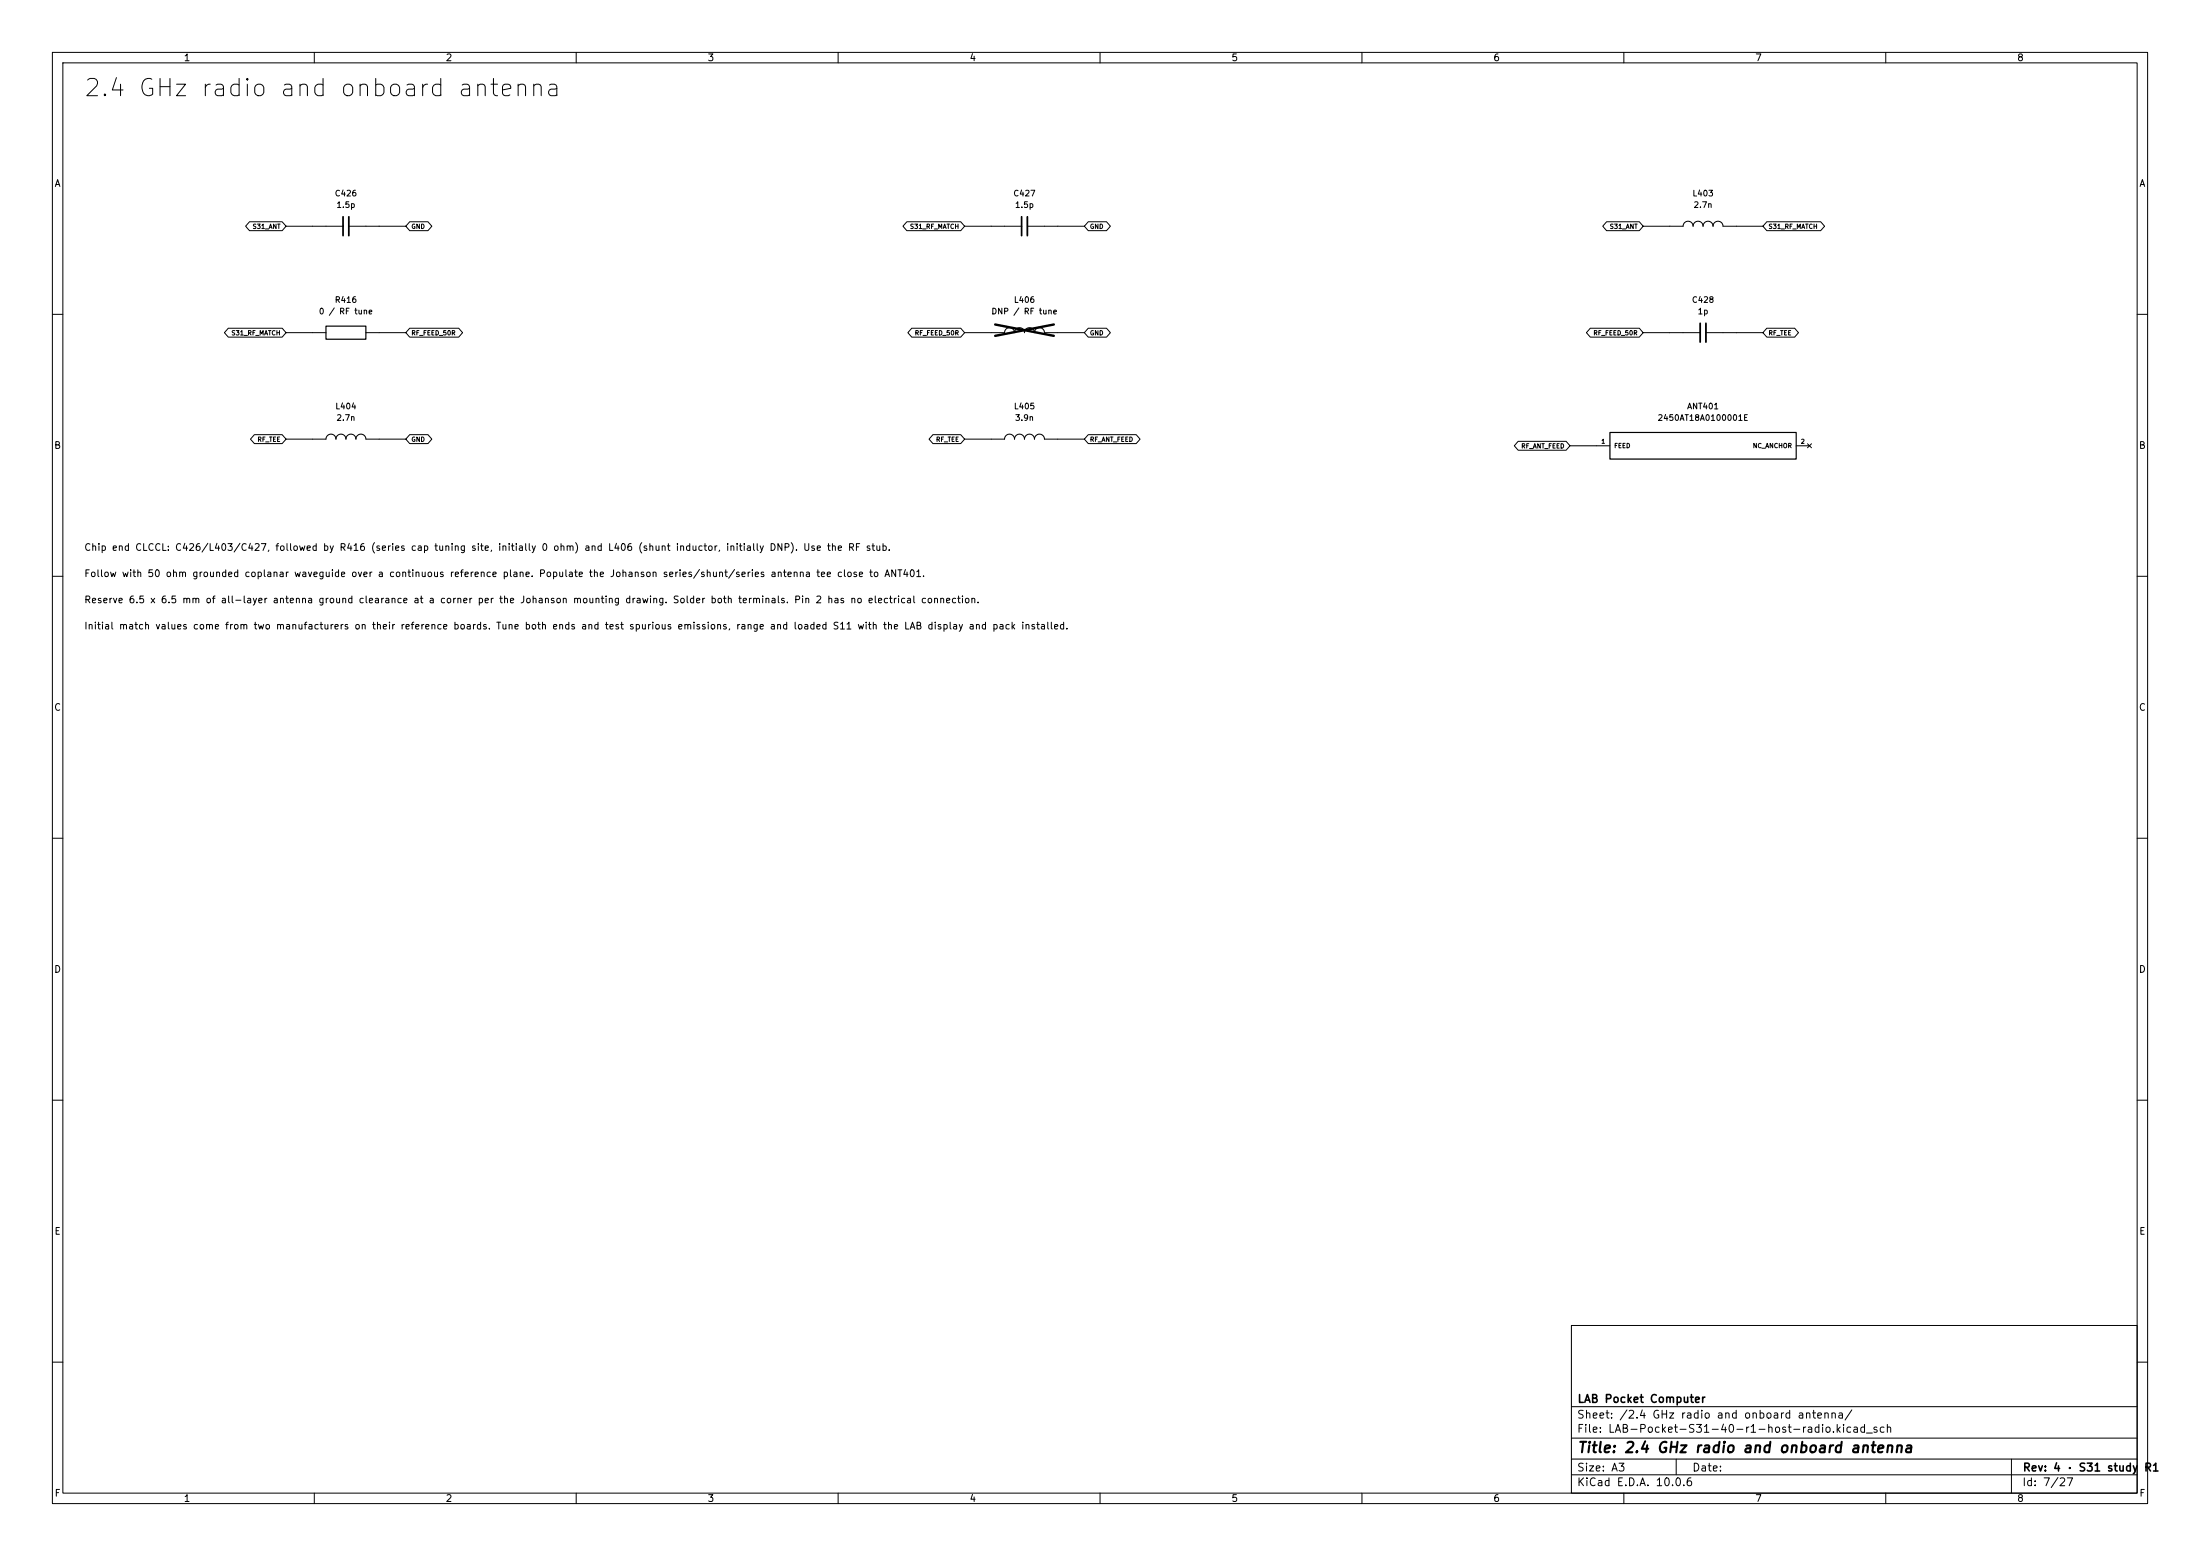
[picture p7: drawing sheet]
(kicad_sch (version 20260101) (generator eeschema) (paper "A3") (title_block (title "2.4 GHz radio and onboard antenna") (rev "4 · S31 study R1") (company "LAB Pocket Computer")) (lib_symbols
(symbol "S31_34:Part_C426" (pin_names (offset 0.7) (hide yes)) (pin_numbers (hide yes)) (in_bom yes) (on_board yes)
(property "Reference" "C" (at 0 6.27 0) (effects (font (size 1.1 1.1))))
(property "Value" "1.5p" (at 0 3.27 0) (effects (font (size 1.1 1.1))))
(symbol "Part_C426_0_1" (polyline (pts (xy -0.55 -1.8) (xy -0.55 1.8)) (stroke (width 0.34) (type default))(fill (type none)))(polyline (pts (xy 0.55 -1.8) (xy 0.55 1.8)) (stroke (width 0.34) (type default))(fill (type none)))(polyline (pts (xy -3.81 0) (xy -0.55 0)) (stroke (width 0.18) (type default))(fill (type none)))(polyline (pts (xy 3.81 0) (xy 0.55 0)) (stroke (width 0.18) (type default))(fill (type none))))
(symbol "Part_C426_1_1"
(pin passive line (at -6.35 0 0) (length 2.54) (name "1" (effects (font (size 0.85 0.85)))) (number "1" (effects (font (size 0.8 0.8)))))
(pin passive line (at 6.35 0 180) (length 2.54) (name "2" (effects (font (size 0.85 0.85)))) (number "2" (effects (font (size 0.8 0.8)))))))
(symbol "S31_34:Part_C427" (pin_names (offset 0.7) (hide yes)) (pin_numbers (hide yes)) (in_bom yes) (on_board yes)
(property "Reference" "C" (at 0 6.27 0) (effects (font (size 1.1 1.1))))
(property "Value" "1.5p" (at 0 3.27 0) (effects (font (size 1.1 1.1))))
(symbol "Part_C427_0_1" (polyline (pts (xy -0.55 -1.8) (xy -0.55 1.8)) (stroke (width 0.34) (type default))(fill (type none)))(polyline (pts (xy 0.55 -1.8) (xy 0.55 1.8)) (stroke (width 0.34) (type default))(fill (type none)))(polyline (pts (xy -3.81 0) (xy -0.55 0)) (stroke (width 0.18) (type default))(fill (type none)))(polyline (pts (xy 3.81 0) (xy 0.55 0)) (stroke (width 0.18) (type default))(fill (type none))))
(symbol "Part_C427_1_1"
(pin passive line (at -6.35 0 0) (length 2.54) (name "1" (effects (font (size 0.85 0.85)))) (number "1" (effects (font (size 0.8 0.8)))))
(pin passive line (at 6.35 0 180) (length 2.54) (name "2" (effects (font (size 0.85 0.85)))) (number "2" (effects (font (size 0.8 0.8)))))))
(symbol "S31_34:Part_L403" (pin_names (offset 0.7) (hide yes)) (pin_numbers (hide yes)) (in_bom yes) (on_board yes)
(property "Reference" "L" (at 0 6.27 0) (effects (font (size 1.1 1.1))))
(property "Value" "2.7n" (at 0 3.27 0) (effects (font (size 1.1 1.1))))
(symbol "Part_L403_0_1" (arc (start -3.81 0) (mid -2.8575 .9525) (end -1.905 0) (stroke (width 0.2) (type default))(fill (type none)))(arc (start -1.905 0) (mid -0.9525 .9525) (end 0 0) (stroke (width 0.2) (type default))(fill (type none)))(arc (start 0 0) (mid 0.9525 .9525) (end 1.905 0) (stroke (width 0.2) (type default))(fill (type none)))(arc (start 1.905 0) (mid 2.8575 .9525) (end 3.81 0) (stroke (width 0.2) (type default))(fill (type none))))
(symbol "Part_L403_1_1"
(pin passive line (at -6.35 0 0) (length 2.54) (name "1" (effects (font (size 0.85 0.85)))) (number "1" (effects (font (size 0.8 0.8)))))
(pin passive line (at 6.35 0 180) (length 2.54) (name "2" (effects (font (size 0.85 0.85)))) (number "2" (effects (font (size 0.8 0.8)))))))
(symbol "S31_34:Part_R416" (pin_names (offset 0.7) (hide yes)) (pin_numbers (hide yes)) (in_bom yes) (on_board yes)
(property "Reference" "R" (at 0 6.27 0) (effects (font (size 1.1 1.1))))
(property "Value" "0 / RF tune" (at 0 3.27 0) (effects (font (size 1.1 1.1))))
(symbol "Part_R416_0_1" (rectangle (start -3.81 1.25) (end 3.81 -1.25) (stroke (width 0.23) (type default))(fill (type none))))
(symbol "Part_R416_1_1"
(pin passive line (at -6.35 0 0) (length 2.54) (name "1" (effects (font (size 0.85 0.85)))) (number "1" (effects (font (size 0.8 0.8)))))
(pin passive line (at 6.35 0 180) (length 2.54) (name "2" (effects (font (size 0.85 0.85)))) (number "2" (effects (font (size 0.8 0.8)))))))
(symbol "S31_34:Part_L406" (pin_names (offset 0.7) (hide yes)) (pin_numbers (hide yes)) (in_bom yes) (on_board yes)
(property "Reference" "L" (at 0 6.27 0) (effects (font (size 1.1 1.1))))
(property "Value" "DNP / RF tune" (at 0 3.27 0) (effects (font (size 1.1 1.1))))
(symbol "Part_L406_0_1" (arc (start -3.81 0) (mid -2.8575 .9525) (end -1.905 0) (stroke (width 0.2) (type default))(fill (type none)))(arc (start -1.905 0) (mid -0.9525 .9525) (end 0 0) (stroke (width 0.2) (type default))(fill (type none)))(arc (start 0 0) (mid 0.9525 .9525) (end 1.905 0) (stroke (width 0.2) (type default))(fill (type none)))(arc (start 1.905 0) (mid 2.8575 .9525) (end 3.81 0) (stroke (width 0.2) (type default))(fill (type none))))
(symbol "Part_L406_1_1"
(pin passive line (at -6.35 0 0) (length 2.54) (name "1" (effects (font (size 0.85 0.85)))) (number "1" (effects (font (size 0.8 0.8)))))
(pin passive line (at 6.35 0 180) (length 2.54) (name "2" (effects (font (size 0.85 0.85)))) (number "2" (effects (font (size 0.8 0.8)))))))
(symbol "S31_34:Part_C428" (pin_names (offset 0.7) (hide yes)) (pin_numbers (hide yes)) (in_bom yes) (on_board yes)
(property "Reference" "C" (at 0 6.27 0) (effects (font (size 1.1 1.1))))
(property "Value" "1p" (at 0 3.27 0) (effects (font (size 1.1 1.1))))
(symbol "Part_C428_0_1" (polyline (pts (xy -0.55 -1.8) (xy -0.55 1.8)) (stroke (width 0.34) (type default))(fill (type none)))(polyline (pts (xy 0.55 -1.8) (xy 0.55 1.8)) (stroke (width 0.34) (type default))(fill (type none)))(polyline (pts (xy -3.81 0) (xy -0.55 0)) (stroke (width 0.18) (type default))(fill (type none)))(polyline (pts (xy 3.81 0) (xy 0.55 0)) (stroke (width 0.18) (type default))(fill (type none))))
(symbol "Part_C428_1_1"
(pin passive line (at -6.35 0 0) (length 2.54) (name "1" (effects (font (size 0.85 0.85)))) (number "1" (effects (font (size 0.8 0.8)))))
(pin passive line (at 6.35 0 180) (length 2.54) (name "2" (effects (font (size 0.85 0.85)))) (number "2" (effects (font (size 0.8 0.8)))))))
(symbol "S31_34:Part_L404" (pin_names (offset 0.7) (hide yes)) (pin_numbers (hide yes)) (in_bom yes) (on_board yes)
(property "Reference" "L" (at 0 6.27 0) (effects (font (size 1.1 1.1))))
(property "Value" "2.7n" (at 0 3.27 0) (effects (font (size 1.1 1.1))))
(symbol "Part_L404_0_1" (arc (start -3.81 0) (mid -2.8575 .9525) (end -1.905 0) (stroke (width 0.2) (type default))(fill (type none)))(arc (start -1.905 0) (mid -0.9525 .9525) (end 0 0) (stroke (width 0.2) (type default))(fill (type none)))(arc (start 0 0) (mid 0.9525 .9525) (end 1.905 0) (stroke (width 0.2) (type default))(fill (type none)))(arc (start 1.905 0) (mid 2.8575 .9525) (end 3.81 0) (stroke (width 0.2) (type default))(fill (type none))))
(symbol "Part_L404_1_1"
(pin passive line (at -6.35 0 0) (length 2.54) (name "1" (effects (font (size 0.85 0.85)))) (number "1" (effects (font (size 0.8 0.8)))))
(pin passive line (at 6.35 0 180) (length 2.54) (name "2" (effects (font (size 0.85 0.85)))) (number "2" (effects (font (size 0.8 0.8)))))))
(symbol "S31_34:Part_L405" (pin_names (offset 0.7) (hide yes)) (pin_numbers (hide yes)) (in_bom yes) (on_board yes)
(property "Reference" "L" (at 0 6.27 0) (effects (font (size 1.1 1.1))))
(property "Value" "3.9n" (at 0 3.27 0) (effects (font (size 1.1 1.1))))
(symbol "Part_L405_0_1" (arc (start -3.81 0) (mid -2.8575 .9525) (end -1.905 0) (stroke (width 0.2) (type default))(fill (type none)))(arc (start -1.905 0) (mid -0.9525 .9525) (end 0 0) (stroke (width 0.2) (type default))(fill (type none)))(arc (start 0 0) (mid 0.9525 .9525) (end 1.905 0) (stroke (width 0.2) (type default))(fill (type none)))(arc (start 1.905 0) (mid 2.8575 .9525) (end 3.81 0) (stroke (width 0.2) (type default))(fill (type none))))
(symbol "Part_L405_1_1"
(pin passive line (at -6.35 0 0) (length 2.54) (name "1" (effects (font (size 0.85 0.85)))) (number "1" (effects (font (size 0.8 0.8)))))
(pin passive line (at 6.35 0 180) (length 2.54) (name "2" (effects (font (size 0.85 0.85)))) (number "2" (effects (font (size 0.8 0.8)))))))
(symbol "S31_34:Part_ANT401" (pin_names (offset 0.7)) (in_bom yes) (on_board yes)
(property "Reference" "ANT" (at 0 7.54 0) (effects (font (size 1.1 1.1))))
(property "Value" "2450AT18A0100001E" (at 0 4.54 0) (effects (font (size 1.1 1.1))))
(symbol "Part_ANT401_0_1" (rectangle (start -17.78 2.54) (end 17.78 -2.54) (stroke (width 0.23) (type default))(fill (type background))))
(symbol "Part_ANT401_1_1"
(pin passive line (at -20.32 0 0) (length 2.54) (name "FEED" (effects (font (size 0.85 0.85)))) (number "1" (effects (font (size 0.8 0.8)))))
(pin no_connect line (at 20.32 0 180) (length 2.54) (name "NC_ANCHOR" (effects (font (size 0.85 0.85)))) (number "2" (effects (font (size 0.8 0.8))))))))
(text "2.4 GHz radio and onboard antenna" (at 16 17 0) (effects (font (size 3.3 3.3)) (justify left)))
(symbol (lib_id "S31_34:Part_C426") (at 66.04 43.18 0) (unit 1) (in_bom yes) (on_board yes) (property "Reference" "C426" (at 66.04 36.91 0) (effects (font (size 1.1 1.1))))(property "Value" "1.5p" (at 66.04 39.11 0) (effects (font (size 1.1 1.1))))(property "Footprint" "Capacitor_SMD:C_0201_0603Metric" (at 66.04 43.18 0) (effects (font (size 1.1 1.1)) (hide yes)))(property "Datasheet" "${KIPRJMOD}/../datasheets/Murata-GRM0335C1H1R5BA01.pdf" (at 66.04 43.18 0) (effects (font (size 1.1 1.1)) (hide yes)))(property "MPN" "GRM0335C1H1R5BA01D" (at 66.04 43.18 0) (effects (font (size 1.1 1.1)) (hide yes))))
(wire (pts (xy 59.69 43.18) (xy 54.61 43.18)) (stroke (width 0) (type default)))
(global_label "S31_ANT" (shape bidirectional) (at 54.61 43.18 180) (effects (font (size 0.85 0.85)) (justify right)))
(wire (pts (xy 72.39 43.18) (xy 77.47 43.18)) (stroke (width 0) (type default)))
(global_label "GND" (shape bidirectional) (at 77.47 43.18 0) (effects (font (size 0.85 0.85)) (justify left)))
(symbol (lib_id "S31_34:Part_C427") (at 195.58 43.18 0) (unit 1) (in_bom yes) (on_board yes) (property "Reference" "C427" (at 195.58 36.91 0) (effects (font (size 1.1 1.1))))(property "Value" "1.5p" (at 195.58 39.11 0) (effects (font (size 1.1 1.1))))(property "Footprint" "Capacitor_SMD:C_0201_0603Metric" (at 195.58 43.18 0) (effects (font (size 1.1 1.1)) (hide yes)))(property "Datasheet" "${KIPRJMOD}/../datasheets/Murata-GRM0335C1H1R5BA01.pdf" (at 195.58 43.18 0) (effects (font (size 1.1 1.1)) (hide yes)))(property "MPN" "GRM0335C1H1R5BA01D" (at 195.58 43.18 0) (effects (font (size 1.1 1.1)) (hide yes))))
(wire (pts (xy 189.23 43.18) (xy 184.15 43.18)) (stroke (width 0) (type default)))
(global_label "S31_RF_MATCH" (shape bidirectional) (at 184.15 43.18 180) (effects (font (size 0.85 0.85)) (justify right)))
(wire (pts (xy 201.93 43.18) (xy 207.01 43.18)) (stroke (width 0) (type default)))
(global_label "GND" (shape bidirectional) (at 207.01 43.18 0) (effects (font (size 0.85 0.85)) (justify left)))
(symbol (lib_id "S31_34:Part_L403") (at 325.12 43.18 0) (unit 1) (in_bom yes) (on_board yes) (property "Reference" "L403" (at 325.12 36.91 0) (effects (font (size 1.1 1.1))))(property "Value" "2.7n" (at 325.12 39.11 0) (effects (font (size 1.1 1.1))))(property "Footprint" "Inductor_SMD:L_0201_0603Metric" (at 325.12 43.18 0) (effects (font (size 1.1 1.1)) (hide yes)))(property "Datasheet" "${KIPRJMOD}/../datasheets/Murata-LQP03TN.pdf" (at 325.12 43.18 0) (effects (font (size 1.1 1.1)) (hide yes)))(property "MPN" "LQP03TN2N7B02D" (at 325.12 43.18 0) (effects (font (size 1.1 1.1)) (hide yes))))
(wire (pts (xy 318.77 43.18) (xy 313.69 43.18)) (stroke (width 0) (type default)))
(global_label "S31_ANT" (shape bidirectional) (at 313.69 43.18 180) (effects (font (size 0.85 0.85)) (justify right)))
(wire (pts (xy 331.47 43.18) (xy 336.55 43.18)) (stroke (width 0) (type default)))
(global_label "S31_RF_MATCH" (shape bidirectional) (at 336.55 43.18 0) (effects (font (size 0.85 0.85)) (justify left)))
(symbol (lib_id "S31_34:Part_R416") (at 66.04 63.5 0) (unit 1) (in_bom yes) (on_board yes) (property "Reference" "R416" (at 66.04 57.23 0) (effects (font (size 1.1 1.1))))(property "Value" "0 / RF tune" (at 66.04 59.43 0) (effects (font (size 1.1 1.1))))(property "Footprint" "Resistor_SMD:R_0201_0603Metric" (at 66.04 63.5 0) (effects (font (size 1.1 1.1)) (hide yes)))(property "Datasheet" "${KIPRJMOD}/../datasheets/CRCW0201.pdf" (at 66.04 63.5 0) (effects (font (size 1.1 1.1)) (hide yes)))(property "MPN" "CRCW02010000Z0ED" (at 66.04 63.5 0) (effects (font (size 1.1 1.1)) (hide yes))))
(wire (pts (xy 59.69 63.5) (xy 54.61 63.5)) (stroke (width 0) (type default)))
(global_label "S31_RF_MATCH" (shape bidirectional) (at 54.61 63.5 180) (effects (font (size 0.85 0.85)) (justify right)))
(wire (pts (xy 72.39 63.5) (xy 77.47 63.5)) (stroke (width 0) (type default)))
(global_label "RF_FEED_50R" (shape bidirectional) (at 77.47 63.5 0) (effects (font (size 0.85 0.85)) (justify left)))
(symbol (lib_id "S31_34:Part_L406") (at 195.58 63.5 0) (unit 1) (dnp yes) (in_bom yes) (on_board yes) (property "Reference" "L406" (at 195.58 57.23 0) (effects (font (size 1.1 1.1))))(property "Value" "DNP / RF tune" (at 195.58 59.43 0) (effects (font (size 1.1 1.1))))(property "Footprint" "Inductor_SMD:L_0201_0603Metric" (at 195.58 63.5 0) (effects (font (size 1.1 1.1)) (hide yes)))(property "Datasheet" "${KIPRJMOD}/../datasheets/Murata-LQP03TN.pdf" (at 195.58 63.5 0) (effects (font (size 1.1 1.1)) (hide yes)))(property "MPN" "LQP03TN2N7B02D" (at 195.58 63.5 0) (effects (font (size 1.1 1.1)) (hide yes))))
(wire (pts (xy 189.23 63.5) (xy 184.15 63.5)) (stroke (width 0) (type default)))
(global_label "RF_FEED_50R" (shape bidirectional) (at 184.15 63.5 180) (effects (font (size 0.85 0.85)) (justify right)))
(wire (pts (xy 201.93 63.5) (xy 207.01 63.5)) (stroke (width 0) (type default)))
(global_label "GND" (shape bidirectional) (at 207.01 63.5 0) (effects (font (size 0.85 0.85)) (justify left)))
(symbol (lib_id "S31_34:Part_C428") (at 325.12 63.5 0) (unit 1) (in_bom yes) (on_board yes) (property "Reference" "C428" (at 325.12 57.23 0) (effects (font (size 1.1 1.1))))(property "Value" "1p" (at 325.12 59.43 0) (effects (font (size 1.1 1.1))))(property "Footprint" "Capacitor_SMD:C_0402_1005Metric" (at 325.12 63.5 0) (effects (font (size 1.1 1.1)) (hide yes)))(property "Datasheet" "${KIPRJMOD}/../datasheets/QSCF500Q1R0B1GV001T.pdf" (at 325.12 63.5 0) (effects (font (size 1.1 1.1)) (hide yes)))(property "MPN" "QSCF500Q1R0B1GV001T" (at 325.12 63.5 0) (effects (font (size 1.1 1.1)) (hide yes))))
(wire (pts (xy 318.77 63.5) (xy 313.69 63.5)) (stroke (width 0) (type default)))
(global_label "RF_FEED_50R" (shape bidirectional) (at 313.69 63.5 180) (effects (font (size 0.85 0.85)) (justify right)))
(wire (pts (xy 331.47 63.5) (xy 336.55 63.5)) (stroke (width 0) (type default)))
(global_label "RF_TEE" (shape bidirectional) (at 336.55 63.5 0) (effects (font (size 0.85 0.85)) (justify left)))
(symbol (lib_id "S31_34:Part_L404") (at 66.04 83.82 0) (unit 1) (in_bom yes) (on_board yes) (property "Reference" "L404" (at 66.04 77.55 0) (effects (font (size 1.1 1.1))))(property "Value" "2.7n" (at 66.04 79.75 0) (effects (font (size 1.1 1.1))))(property "Footprint" "Inductor_SMD:L_0402_1005Metric" (at 66.04 83.82 0) (effects (font (size 1.1 1.1)) (hide yes)))(property "Datasheet" "${KIPRJMOD}/../datasheets/LRC0402CS2N7GV001T.pdf" (at 66.04 83.82 0) (effects (font (size 1.1 1.1)) (hide yes)))(property "MPN" "LRC0402CS2N7GV001T" (at 66.04 83.82 0) (effects (font (size 1.1 1.1)) (hide yes))))
(wire (pts (xy 59.69 83.82) (xy 54.61 83.82)) (stroke (width 0) (type default)))
(global_label "RF_TEE" (shape bidirectional) (at 54.61 83.82 180) (effects (font (size 0.85 0.85)) (justify right)))
(wire (pts (xy 72.39 83.82) (xy 77.47 83.82)) (stroke (width 0) (type default)))
(global_label "GND" (shape bidirectional) (at 77.47 83.82 0) (effects (font (size 0.85 0.85)) (justify left)))
(symbol (lib_id "S31_34:Part_L405") (at 195.58 83.82 0) (unit 1) (in_bom yes) (on_board yes) (property "Reference" "L405" (at 195.58 77.55 0) (effects (font (size 1.1 1.1))))(property "Value" "3.9n" (at 195.58 79.75 0) (effects (font (size 1.1 1.1))))(property "Footprint" "Inductor_SMD:L_0402_1005Metric" (at 195.58 83.82 0) (effects (font (size 1.1 1.1)) (hide yes)))(property "Datasheet" "${KIPRJMOD}/../datasheets/LRC0402CS3N9GV001T.pdf" (at 195.58 83.82 0) (effects (font (size 1.1 1.1)) (hide yes)))(property "MPN" "LRC0402CS3N9GV001T" (at 195.58 83.82 0) (effects (font (size 1.1 1.1)) (hide yes))))
(wire (pts (xy 189.23 83.82) (xy 184.15 83.82)) (stroke (width 0) (type default)))
(global_label "RF_TEE" (shape bidirectional) (at 184.15 83.82 180) (effects (font (size 0.85 0.85)) (justify right)))
(wire (pts (xy 201.93 83.82) (xy 207.01 83.82)) (stroke (width 0) (type default)))
(global_label "RF_ANT_FEED" (shape bidirectional) (at 207.01 83.82 0) (effects (font (size 0.85 0.85)) (justify left)))
(symbol (lib_id "S31_34:Part_ANT401") (at 325.12 85.09 0) (unit 1) (in_bom yes) (on_board yes) (property "Reference" "ANT401" (at 325.12 77.55 0) (effects (font (size 1.1 1.1))))(property "Value" "2450AT18A0100001E" (at 325.12 79.75 0) (effects (font (size 1.1 1.1))))(property "Footprint" "LABR4:Johanson-2450AT18A0100001E" (at 325.12 85.09 0) (effects (font (size 1.1 1.1)) (hide yes)))(property "Datasheet" "${KIPRJMOD}/../datasheets/Johanson-2450AT18A0100001E.pdf" (at 325.12 85.09 0) (effects (font (size 1.1 1.1)) (hide yes)))(property "MPN" "2450AT18A0100001E" (at 325.12 85.09 0) (effects (font (size 1.1 1.1)) (hide yes))))
(wire (pts (xy 304.8 85.09) (xy 299.72 85.09)) (stroke (width 0) (type default)))
(global_label "RF_ANT_FEED" (shape bidirectional) (at 299.72 85.09 180) (effects (font (size 0.85 0.85)) (justify right)))
(text "Chip end CLCCL: C426/L403/C427, followed by R416 (series cap tuning site, initially 0 ohm) and L406 (shunt inductor, initially DNP). Use the RF stub." (at 16 104.72 0) (effects (font (size 1.3 1.3)) (justify left)))
(text "Follow with 50 ohm grounded coplanar waveguide over a continuous reference plane. Populate the Johanson series/shunt/series antenna tee close to ANT401." (at 16 109.72 0) (effects (font (size 1.3 1.3)) (justify left)))
(text "Reserve 6.5 x 6.5 mm of all-layer antenna ground clearance at a corner per the Johanson mounting drawing. Solder both terminals. Pin 2 has no electrical connection." (at 16 114.72 0) (effects (font (size 1.3 1.3)) (justify left)))
(text "Initial match values come from two manufacturers on their reference boards. Tune both ends and test spurious emissions, range and loaded S11 with the LAB display and pack installed." (at 16 119.72 0) (effects (font (size 1.3 1.3)) (justify left)))
(embedded_fonts no))
